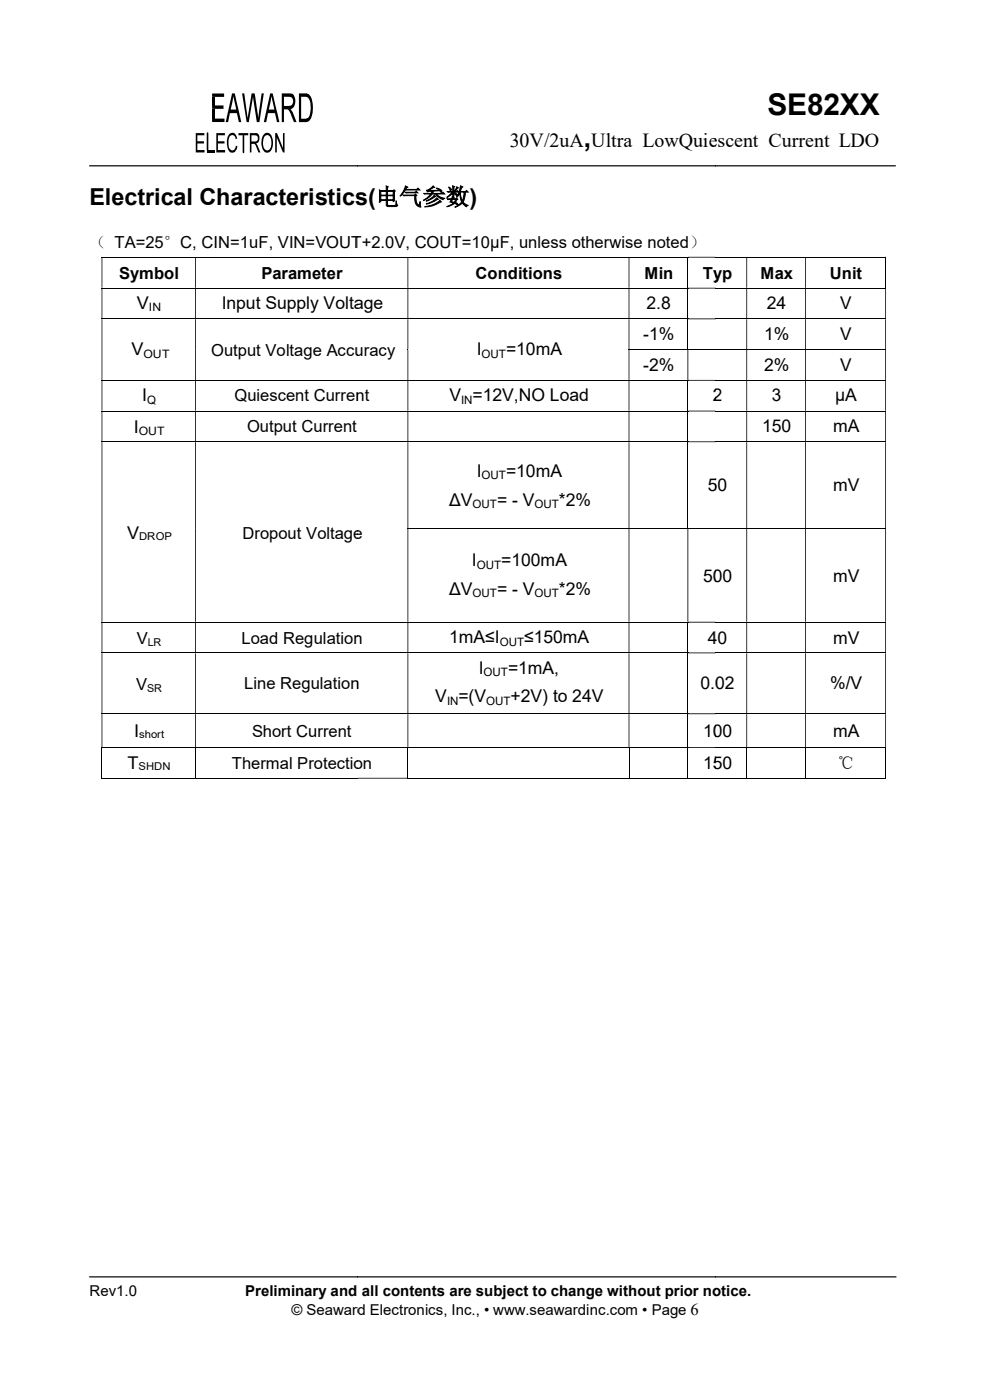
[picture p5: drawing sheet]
<svg xmlns="http://www.w3.org/2000/svg" width="210mm" height="297mm" viewBox="0 0 210 297" stroke-linecap="round" stroke-linejoin="round" font-family="sans-serif">
<path d="M45 20.2h2.5M45 22.7h2.4M45 25.5h2.6" fill="none" stroke="#000" stroke-width=".72" stroke-linecap="butt"/>
<path d="M43.9 31.8h1.6v.5h-1.6zM45 20.5h.5v1.9h-.5zM45 23.1h.5v2.1h-.5zM86.4 74.1h.2v.2h-.2zM187.8 165h.2v.2h-.2z" fill="#000"/>
<g fill="#000">
<path d="M41.5 28.2h1.8v.5h-1.4v1.3h1.4v.4h-1.4v1.4h1.5v.5h-1.9z" fill-rule="evenodd"/>
<path d="M45.9 28.2h1.8v.5h-1.5v1.3h1.4v.4h-1.4v1.4h1.6v.5h-1.9z" fill-rule="evenodd"/>
<path d="M48.7 28.4a3.2 3.2 0 0 0 .2 3.9 1.18 1.18 0 0 0 1.5-1.3l-.4-.1-.3 .8a.68 .68 0 0 1-.7 .1 .68 .68 0 0 1-.4-.6v-1.7a.71 .71 0 0 1 .7-.9 .71 .71 0 0 1 .7 .9l.3-.1a1.04 1.04 0 0 0-1.4-1.1zM50.6 28.2v.5h2.1v-.5z" fill-rule="evenodd"/>
<path d="M49.2 19.8l-1.3 6.1h.5l.4-1.9h1.4l.5 1.9h.5l-1.1-4.6v1.9h-1.2l.6-2.8 .6 2.8v-1.9l-.1-.9-.2-.6zM51.4 19.8l.9 6.1h.5l.9-5.4 .8 5.4h.5l1-6.1h-.5l-.7 5.3-.8-5.3h-.6l-.9 5.3-.7-5.3zM57.3 19.8l-1.3 6.1h.5l.4-1.9h1.4l.5 1.9h.5l-1.1-4.5v1.8h-1.2l.6-2.8 .6 2.8v-1.8l-.2-1-.2-.6z" fill-rule="evenodd"/>
<path d="M53 28.2v4.1h.3v-1.8l.8 .1 .7 1.7h.4l-.9-1.9h.2a1.21 1.21 0 0 0 .4-1.7l-.2-.3-.1 1.4-.3 .2h-1v-1.3h1.1l.3 .4v-.7l-.3-.2zM56.2 28.3a3.1 3.1 0 0 0 0 4 1.26 1.26 0 0 0 1.7-1.4v-.9l-.3-1.3v1.9a1.31 1.31 0 0 1-1 1.3 1.48 1.48 0 0 1-.8-1.2 1.92 1.92 0 0 1 .8-2 1.28 1.28 0 0 1 1 1.4v-1.4a.98 .98 0 0 0-1.4-.4z" fill-rule="evenodd"/>
<path d="M58.4 28.2h.4l.3 1h-.4v3.1h-.3zM60 28.2h.4v3.2h-.4zM58.7 29.2h.4l.9 2.2h.4v.9h-.4z" fill-rule="evenodd"/>
<path d="M59.8 19.8h1.8a.9 .9 0 0 1 .9 .7h-2.3v2h2.2l-.7 .7h-1.5v2.7h-.4zM61.4 20.5h1.1a2.52 2.52 0 0 1-.1 2h-1.1a.98 .98 0 0 0 .9-.9 .98 .98 0 0 0-.8-1.1zM61 23.2h.7a6.9 6.9 0 0 1 1.2 2.7h-.5l-1-2.3z" fill-rule="evenodd"/>
<path d="M63.4 19.8h1.6l.6 .3 .4 .4h-2.1v4.7h2l-.3 .4-.4 .3h-1.8zM64.8 20.5h1.2a6.4 6.4 0 0 1-.1 4.7h-1.1a1.15 1.15 0 0 0 1-1.5 3.5 3.5 0 0 0-.5-3z" fill-rule="evenodd"/>
<path d="M21.5 54.7h.2v6.3h-.2zM41.4 54.7h.2v6.3h-.2z" fill-rule="evenodd"/>
<path d="M146 54.5h5.8v.2h-5.8zM86.4 54.7h.2v6.3h-.2zM133.3 54.7h.2v6.3h-.2z" fill-rule="evenodd"/>
<path d="M187.8 54.5h.2v.2h-.2zM158.3 54.7h.2v6.3h-.2zM170.8 54.7h.2v6.3h-.2z" fill-rule="evenodd"/>
<path d="M21.5 61.2h.2v6.4h-.2zM41.4 61.2h.2v6.4h-.2z" fill-rule="evenodd"/>
<path d="M21.5 67.7h.2v6.4h-.2zM41.4 67.7h.2v6.4h-.2z" fill-rule="evenodd"/>
<path d="M21.5 74.1h.2v.2h-.2zM41.4 74.1h.2v.2h-.2z" fill-rule="evenodd"/>
<path d="M21.5 74.3h.2v6.3h-.2zM41.4 74.3h.2v6.3h-.2z" fill-rule="evenodd"/>
<path d="M86.4 74.3h.2v6.3h-.2zM133.3 74.3h.2v6.3h-.2zM145.8 74.3h.2v6.3h-.2z" fill-rule="evenodd"/>
<path d="M146 61h5.8v.2h-5.8zM86.4 61.2h.2v6.4h-.2zM133.3 61.2h.2v6.4h-.2z" fill-rule="evenodd"/>
<path d="M146 67.6h5.8v.1h-5.8zM86.4 67.7h.2v6.4h-.2zM133.3 67.7h.2v6.4h-.2z" fill-rule="evenodd"/>
<path d="M158.3 61.2h.2v6.4h-.2zM170.8 61.2h.2v6.4h-.2zM187.8 61.2h.2v6.4h-.2z" fill-rule="evenodd"/>
<path d="M158.3 67.7h.2v6.4h-.2zM170.8 67.7h.2v6.4h-.2zM187.8 67.7h.2v6.4h-.2z" fill-rule="evenodd"/>
<path d="M158.3 74.3h.2v6.3h-.2zM170.8 74.3h.2v6.3h-.2zM187.8 74.3h.2v6.3h-.2z" fill-rule="evenodd"/>
<path d="M21.5 80.8h.2v6.3h-.2zM41.4 80.8h.2v6.3h-.2z" fill-rule="evenodd"/>
<path d="M21.5 87.3h.2v6.3h-.2zM41.4 87.3h.2v6.3h-.2z" fill-rule="evenodd"/>
<path d="M21.5 93.8h.2v18.3h-.2zM41.4 93.8h.2v18.3h-.2z" fill-rule="evenodd"/>
<path d="M146 80.6h5.8v.2h-5.8zM86.4 80.8h.2v6.3h-.2zM133.3 80.8h.2v6.3h-.2z" fill-rule="evenodd"/>
<path d="M146 87.1h5.8v.2h-5.8zM86.4 87.3h.2v6.3h-.2zM133.3 87.3h.2v6.3h-.2z" fill-rule="evenodd"/>
<path d="M146 93.6h5.8v.2h-5.8zM86.4 93.8h.2v18.3h-.2zM133.3 93.8h.2v18.3h-.2z" fill-rule="evenodd"/>
<path d="M158.3 80.8h.2v6.3h-.2zM170.8 80.8h.2v6.3h-.2zM187.8 80.8h.2v6.3h-.2z" fill-rule="evenodd"/>
<path d="M158.3 87.3h.2v6.3h-.2zM170.8 87.3h.2v6.3h-.2zM187.8 87.3h.2v6.3h-.2z" fill-rule="evenodd"/>
<path d="M158.3 93.8h.2v18.3h-.2zM170.8 93.8h.2v18.3h-.2zM187.8 93.8h.2v18.3h-.2z" fill-rule="evenodd"/>
<path d="M21.5 112.1h.2v.1h-.2zM41.4 112.1h.2v.1h-.2z" fill-rule="evenodd"/>
<path d="M21.5 112.2h.2v19.7h-.2zM41.4 112.2h.2v19.7h-.2z" fill-rule="evenodd"/>
<path d="M86.4 112.2h.2v19.7h-.2zM133.3 112.2h.2v19.7h-.2zM145.8 112.2h.2v19.7h-.2z" fill-rule="evenodd"/>
<path d="M158.3 112.2h.2v19.7h-.2zM170.8 112.2h.2v19.7h-.2zM187.8 112.2h.2v19.7h-.2z" fill-rule="evenodd"/>
<path d="M21.5 132.1h.2v6.3h-.2zM41.4 132.1h.2v6.3h-.2z" fill-rule="evenodd"/>
<path d="M21.5 138.6h.2v12.7h-.2zM41.4 138.6h.2v12.7h-.2z" fill-rule="evenodd"/>
<path d="M146 131.9h5.8v.2h-5.8zM86.4 132.1h.2v6.3h-.2zM133.3 132.1h.2v6.3h-.2z" fill-rule="evenodd"/>
<path d="M146 138.4h5.8v.2h-5.8zM86.4 138.6h.2v12.7h-.2zM133.3 138.6h.2v12.7h-.2z" fill-rule="evenodd"/>
<path d="M158.3 132.1h.2v6.3h-.2zM170.8 132.1h.2v6.3h-.2zM187.8 132.1h.2v6.3h-.2z" fill-rule="evenodd"/>
<path d="M158.3 138.6h.2v12.7h-.2zM170.8 138.6h.2v12.7h-.2zM187.8 138.6h.2v12.7h-.2z" fill-rule="evenodd"/>
<path d="M21.5 151.5h.2v7h-.2zM41.4 151.5h.2v7h-.2z" fill-rule="evenodd"/>
<path d="M146 151.3h5.8v.2h-5.8zM86.4 151.5h.2v7h-.2zM133.3 151.5h.2v7h-.2z" fill-rule="evenodd"/>
<path d="M146 158.5h5.8v.2h-5.8zM75.9 165h10.5v.2h-10.5z" fill-rule="evenodd"/>
<path d="M158.3 151.5h.2v7h-.2zM170.8 151.5h.2v7h-.2zM187.8 151.5h.2v7h-.2z" fill-rule="evenodd"/>
</g>
<path d="M44 28.2v3.6M51.6 28.7v3.6" fill="none" stroke="#000" stroke-width=".34"/>
<path d="M19 35.2h170.9M19 270.9h171.1" fill="none" stroke="#000" stroke-width=".25"/>
<g fill="none" stroke="#000" stroke-width=".21">
<path d="M21.5 54.6h124.5M145.9 54.7v6.3M151.8 54.6h36.2M187.9 54.7v6.3M21.5 61.1h124.5M21.5 67.6h124.5M133.3 74.2h54.7M145.9 61.2v6.4M145.9 67.7v6.4M151.8 61.1h36.2M151.8 67.6h36.2M21.5 80.7h124.5"/>
<path d="M21.5 87.2h124.5M21.5 93.7h124.5M145.9 80.8v6.3M145.9 87.3v6.3M145.9 93.8v18.3M151.8 80.7h36.2M151.8 87.2h36.2M151.8 93.7h36.2M86.4 112.1h101.6M21.5 132h124.5M21.5 138.5h124.5M145.9 132.1v6.3"/>
<path d="M145.9 138.6v12.7M151.8 132h36.2M151.8 138.5h36.2M21.5 151.4h124.5M21.5 158.6h124.5M21.6 158.7v6.5M41.5 158.7v6.5M86.5 158.7v6.5M133.4 158.7v6.5M145.9 151.5v7M145.9 158.7v6.5M151.8 151.4h36.2"/>
<path d="M151.8 158.6h36.2M158.4 158.7v6.5M170.9 158.7v6.5M187.9 158.7v6.5M21.5 165.1h19.9M41.6 165.1h34.3M86.6 165.1h46.7M133.5 165.1h12.3M146 165.1h12.3M158.5 165.1h12.3M171 165.1h16.8"/>
</g>
<text font-size="6.4" x="162.8" y="24.3">SE82XX</text>
<text font-size="5.6" x="123.9" y="31.2">,</text>
<g font-size="5">
<text x="19" y="43.5">Electrical Characteristics(电气参数)</text>
<text x="19" y="43.5">Electrical Characteristics(</text>
</g>
<g font-size="4.2">
<text x="108.1" y="31.2">30V/2uA Ultra LowQuiescent Current LDO</text>
<text x="125.4" y="31.2">Ultra LowQuiescent Current</text>
</g>
<g font-size="3.7">
<text x="29" y="65.6">V</text>
<text x="47" y="65.7">Input Supply Voltage</text>
<text x="137.2" y="65.7">2.8</text>
<text x="162.7" y="65.7">24</text>
<text x="178.3" y="65.7">V</text>
<text x="27.9" y="75.4">V</text>
<text x="101.1" y="75.4">I</text>
<text x="107.4" y="75.4">=10mA</text>
<text x="136.4" y="72.2">-1%</text>
<text x="162.1" y="72.2">1%</text>
<text x="178.3" y="72.2">V</text>
<text x="136.4" y="78.7">-2%</text>
<text x="162.1" y="78.7">2%</text>
<text x="178.3" y="78.7">V</text>
<text x="30.2" y="85.1">I</text>
<text x="95.3" y="85.1">V =12V,NO Load</text>
<text x="151.2" y="85.2">2</text>
<text x="163.7" y="85.2">3</text>
<text x="177.2" y="85.2">μA</text>
<text x="28.4" y="91.8">I</text>
<text x="161.7" y="91.7">150</text>
<text x="176.7" y="91.7">mA</text>
<text x="101.1" y="101.1">I</text>
<text x="107.4" y="101.1">=10mA</text>
<text x="95.2" y="107.3">ΔV</text>
<text x="105.5" y="107.3">= - V</text>
<text x="118.6" y="107.3">*2%</text>
<text x="150.2" y="104.3">50</text>
<text x="176.7" y="104.3">mV</text>
<text x="27" y="114.4">V</text>
<text x="100.1" y="120.1">I</text>
<text x="106.3" y="120.1">=100mA</text>
<text x="149.1" y="123.4">500</text>
<text x="176.7" y="123.4">mV</text>
<text x="95.2" y="126.2">ΔV</text>
<text x="105.5" y="126.2">= - V</text>
<text x="118.6" y="126.2">*2%</text>
<text x="95.3" y="136.4">1mA≤I</text>
<text x="111.2" y="136.4">≤150mA</text>
<text x="150.2" y="136.5">40</text>
<text x="176.7" y="136.5">mV</text>
<text x="101.6" y="143">I</text>
<text x="107.8" y="143">=1mA,</text>
<text x="92.3" y="149">V =(V</text>
<text x="108.3" y="149">+2V) to 24V</text>
<text x="148.6" y="146.3">0.02</text>
<text x="151.7" y="146.3">0</text>
<text x="176.1" y="146.3">%/V</text>
<text x="28.4" y="156.3">I</text>
<text x="149.1" y="156.3">100</text>
<text x="176.7" y="156.3">mA</text>
<text x="27.1" y="163.1">T</text>
<text x="149.1" y="163.1">150</text>
<text x="151.2" y="163.1">50</text>
<text x="177.7" y="163.2">℃</text>
</g>
<g font-size="3.5">
<text x="19" y="52.5">（ TA=25°C, CIN=1uF, VIN=VOUT+2.0V, COUT=10µF, unless otherwise noted</text>
<text x="38.3" y="52.5">C, CIN=1uF, VIN=VOUT+2.0V, COUT=10µF, unless otherwise noted）</text>
<text x="25.3" y="59.1">Symbol</text>
<text x="55.4" y="59.1">Parameter</text>
<text x="100.9" y="59.1">Conditions</text>
<text x="136.7" y="59.1">Min</text>
<text x="149.1" y="59.1">Typ</text>
<text x="161.3" y="59.1">Max</text>
<text x="176.1" y="59.1">Unit</text>
<text x="44.8" y="75.5">Output Voltage Accuracy</text>
<text x="49.7" y="85.2">Quiescent Current</text>
<text x="52.4" y="91.7">Output Current</text>
<text x="51.4" y="114.3">Dropout Voltage</text>
<text x="29" y="136.6">V</text>
<text x="51.3" y="136.5">Load Regulation</text>
<text x="28.9" y="146.3">V</text>
<text x="51.8" y="146.3">Line Regulation</text>
<text x="53.5" y="156.3">Short Current</text>
<text x="49.1" y="163.1">Thermal Protection</text>
</g>
<g font-size="3.2">
<text x="19" y="275">Rev1.0</text>
<text x="52" y="275">Preliminary and all contents are subject to change without prior notice.</text>
<text x="61.8" y="279">© Seaward Electronics, Inc., •</text>
<text x="61.8" y="279">© Seaward Electronics, Inc., • www.seawardinc.com • Page 6</text>
</g>
<g font-size="2.5">
<text x="31.6" y="66.1">IN</text>
<text x="30.4" y="75.9">OUT</text>
<text x="102.2" y="75.9">OUT</text>
<text x="31.2" y="85.6">Q</text>
<text x="97.8" y="85.6">IN</text>
<text x="29.4" y="92.3">OUT</text>
<text x="102.2" y="101.6">OUT</text>
<text x="100.2" y="107.8">OUT</text>
<text x="113.4" y="107.8">OUT</text>
<text x="101.1" y="120.7">OUT</text>
<text x="100.2" y="126.7">OUT</text>
<text x="113.4" y="126.7">OUT</text>
<text x="106" y="136.9">OUT</text>
<text x="102.6" y="143.5">OUT</text>
<text x="94.8" y="149.5">IN</text>
<text x="103.1" y="149.5">OUT</text>
</g>
<g font-size="2.3">
<text x="29.5" y="114.6">DROP</text>
<text x="31.3" y="137.1">LR</text>
<text x="31.2" y="146.9">SR</text>
<text x="29.5" y="156.5">short</text>
<text x="29.4" y="163.4">SHDN</text>
</g>
</svg>
